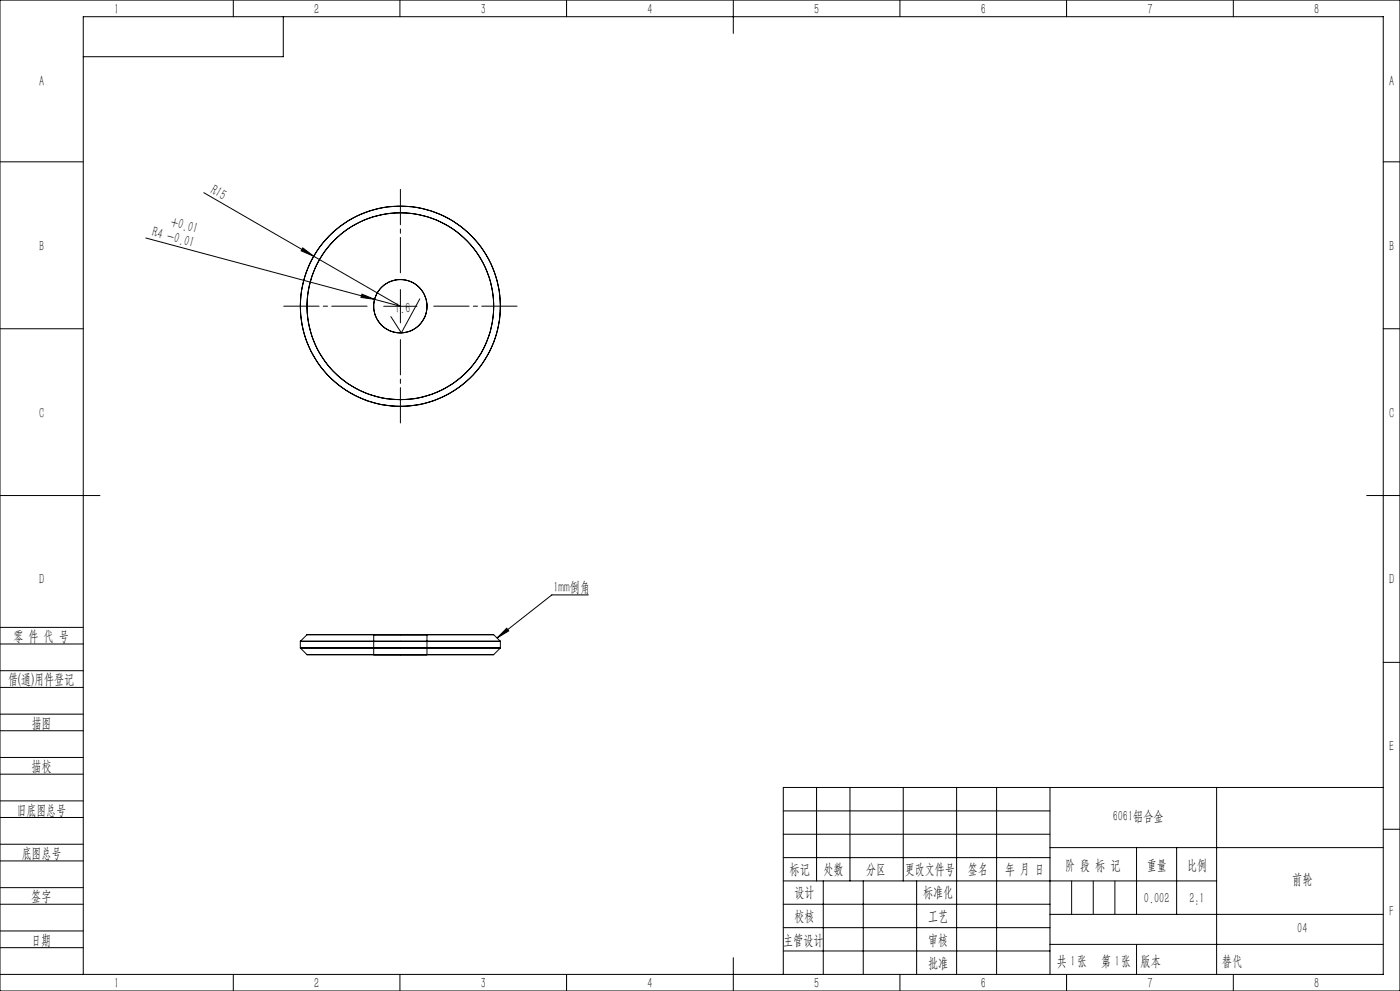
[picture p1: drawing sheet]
<svg xmlns="http://www.w3.org/2000/svg" width="420mm" height="297mm" viewBox="0 0 420 297" stroke-linecap="round" stroke-linejoin="round" font-family="sans-serif">
<g fill="none" stroke="#000" stroke-width=".3">
<path d="M0 0h420v297h-420zM70 0v5M85 5v12h-60M120 0v5M170 0v5M220 0v10M270 0v5M320 0v5M370 0v5M0 48.5h25M61.1 57.7l33 19.1M415 48.5h5"/>
<path d="M43.7 71.3l68.7 18.4M90.8 74.3l3.3 2.5-3.8-1.6zM94.1 76.8l26 15-7.7-2.1M0 98.5h25M108.6 88.2l3.8 1.5-4.1-.6zM115.1 91.8h10M120.1 86.8v10M125.9 89.6l-5.5 10.2-3.1-4.9M415 98.5h5M0 148.5h30M410 148.5h10M176.5 178.3h-10.9l-16.5 12.9"/>
<path d="M0 193h25M0 188h25M90.1 192.2h60zM90.1 194.2h60zM92.1 196.2h56zM92.1 190.2h56zM92.1 190.2l-2 2v2l2 2M112.1 190.2h16zM112.1 196.2h16zM112.1 190.2v6M128.1 190.2v6M148.1 190.2l2 2v2l-2 2"/>
<path d="M152 188.3l.6 .8-3.5 2.1zM415 198.5h5M0 206h25M0 201h25M0 219h25M0 214h25M0 232h25M0 227h25M245 236v28M255 236v28M271 236v28M287 236v56"/>
<path d="M299 236v56M315 236v56M365 236v56M415 236h-180v56M0 245h25M0 240h25M0 258h25M0 253h25M235 243h80M235 250h80M235 257h80M315 254h100"/>
<path d="M341 254v20M353 254v20M415 248.5h5M0 271h25M0 266h25M0 279h25M235 271h80M235 264h130M235 278h80M247 264v28M259 264v28M275 264v28"/>
<path d="M315 274h100M0 284h25M0 292h415v-287h-390v287M70 292v5M120 292v5M170 292v5M220 287v10M235 285h80M270 292v5M315 283h100M320 292v5M370 292v5"/>
<circle cx="120.1" cy="91.8" r="28"/>
<circle cx="120.1" cy="91.8" r="30"/>
<circle cx="120.1" cy="91.8" r="8"/>
</g>
<path d="M110.1 91.8h-25M120.1 81.8v-25M130.1 91.8h25M120.1 101.8v25" fill="none" stroke="#000" stroke-width=".3" stroke-dasharray="30.5 1.3 1.3 1.3" stroke-dashoffset="19.9"/>
<path d="M321.5 264v10M328 264v10M334.5 264v10M341 283v9" fill="none" stroke="#0a0605" stroke-width=".3"/>
<path d="M90.8 74.3l3.3 2.5-3.8-1.6zM108.6 88.2l3.8 1.5-4.1-.6zM152 188.3l.6 .8-3.5 2.1z" fill="#000"/>
<g font-size="4.4">
<text x="34.2" y="4.1">1</text>
<text x="94.2" y="4.1">2</text>
<text x="144.2" y="4.1">3</text>
<text x="194.2" y="4.1">4</text>
<text x="244.2" y="4.1">5</text>
<text x="294.2" y="4.1">6</text>
<text x="344.2" y="4.1">7</text>
<text x="394.2" y="4.1">8</text>
<text x="11.7" y="25.9">A</text>
<text x="416.7" y="25.9">A</text>
<text x="62.9" y="57.7" transform="rotate(30 62.9 57.7)">R15</text>
<text x="45.5" y="70.9" transform="rotate(15 45.5 70.9)">R4 -0.01</text>
<text x="51" y="67.8" transform="rotate(15 51 67.8)">+0.01</text>
<text x="11.7" y="75.1">B</text>
<text x="416.7" y="75.1">B</text>
<text x="118.6" y="93.9" transform="rotate(-2 118.6 93.9)">1.6</text>
<text x="11.7" y="125.1">C</text>
<text x="416.7" y="125.1">C</text>
<text x="11.7" y="175.1">D</text>
<text x="166.1" y="177.4">1mm倒角</text>
<text x="416.7" y="175.1">D</text>
<text x="4" y="192">零 件 代 号</text>
<text x="2.5" y="205.1">借(通)用件登记</text>
<text x="9.5" y="218.1">描图</text>
<text x="416.7" y="225.1">E</text>
<text x="9.5" y="231.1">描校</text>
<text x="5" y="244.2">旧底图总号</text>
<text x="333.8" y="246.2">6061铝合金</text>
<text x="6.5" y="257.2">底图总号</text>
<text x="236.9" y="261.9">标记</text>
<text x="247.1" y="261.9">处数</text>
<text x="259.9" y="261.9">分区</text>
<text x="271.5" y="261.9">更改文件号</text>
<text x="290.4" y="261.9">签名</text>
<text x="301.5" y="261.9">年 月 日</text>
<text x="319.5" y="260.6">阶 段 标 记</text>
<text x="344" y="260.6">重量</text>
<text x="356.1" y="260.6">比例</text>
<text x="238.3" y="268.9">设计</text>
<text x="276.9" y="268.9">标准化</text>
<text x="387.7" y="264.8">前轮</text>
<text x="9.4" y="270.1">签字</text>
<text x="343.2" y="270.7">0.002</text>
<text x="356.8" y="270.7">2:1</text>
<text x="416.8" y="274.4">F</text>
<text x="238.3" y="276.1">校核</text>
<text x="278.4" y="276">工艺</text>
<text x="389.2" y="279.6">04</text>
<text x="9.4" y="283.2">日期</text>
<text x="234.9" y="283.3">主管设计</text>
<text x="278.4" y="283.3">审核</text>
<text x="278.4" y="290.2">批准</text>
<text x="317.1" y="289.4">共 张</text>
<text x="321.1" y="289.4">1</text>
<text x="330.3" y="289.4">第 张</text>
<text x="334.5" y="289.4">1</text>
<text x="342.1" y="289.4">版本</text>
<text x="34.2" y="296.1">1</text>
<text x="94.2" y="296.1">2</text>
<text x="144.2" y="296.1">3</text>
<text x="194.2" y="296.1">4</text>
<text x="244.2" y="296.1">5</text>
<text x="294.2" y="296.1">6</text>
<text x="344.2" y="296.1">7</text>
<text x="394.2" y="296.1">8</text>
</g>
<text font-size="4.4" fill="#0a0605" x="366.6" y="289.4">替代</text>
</svg>
